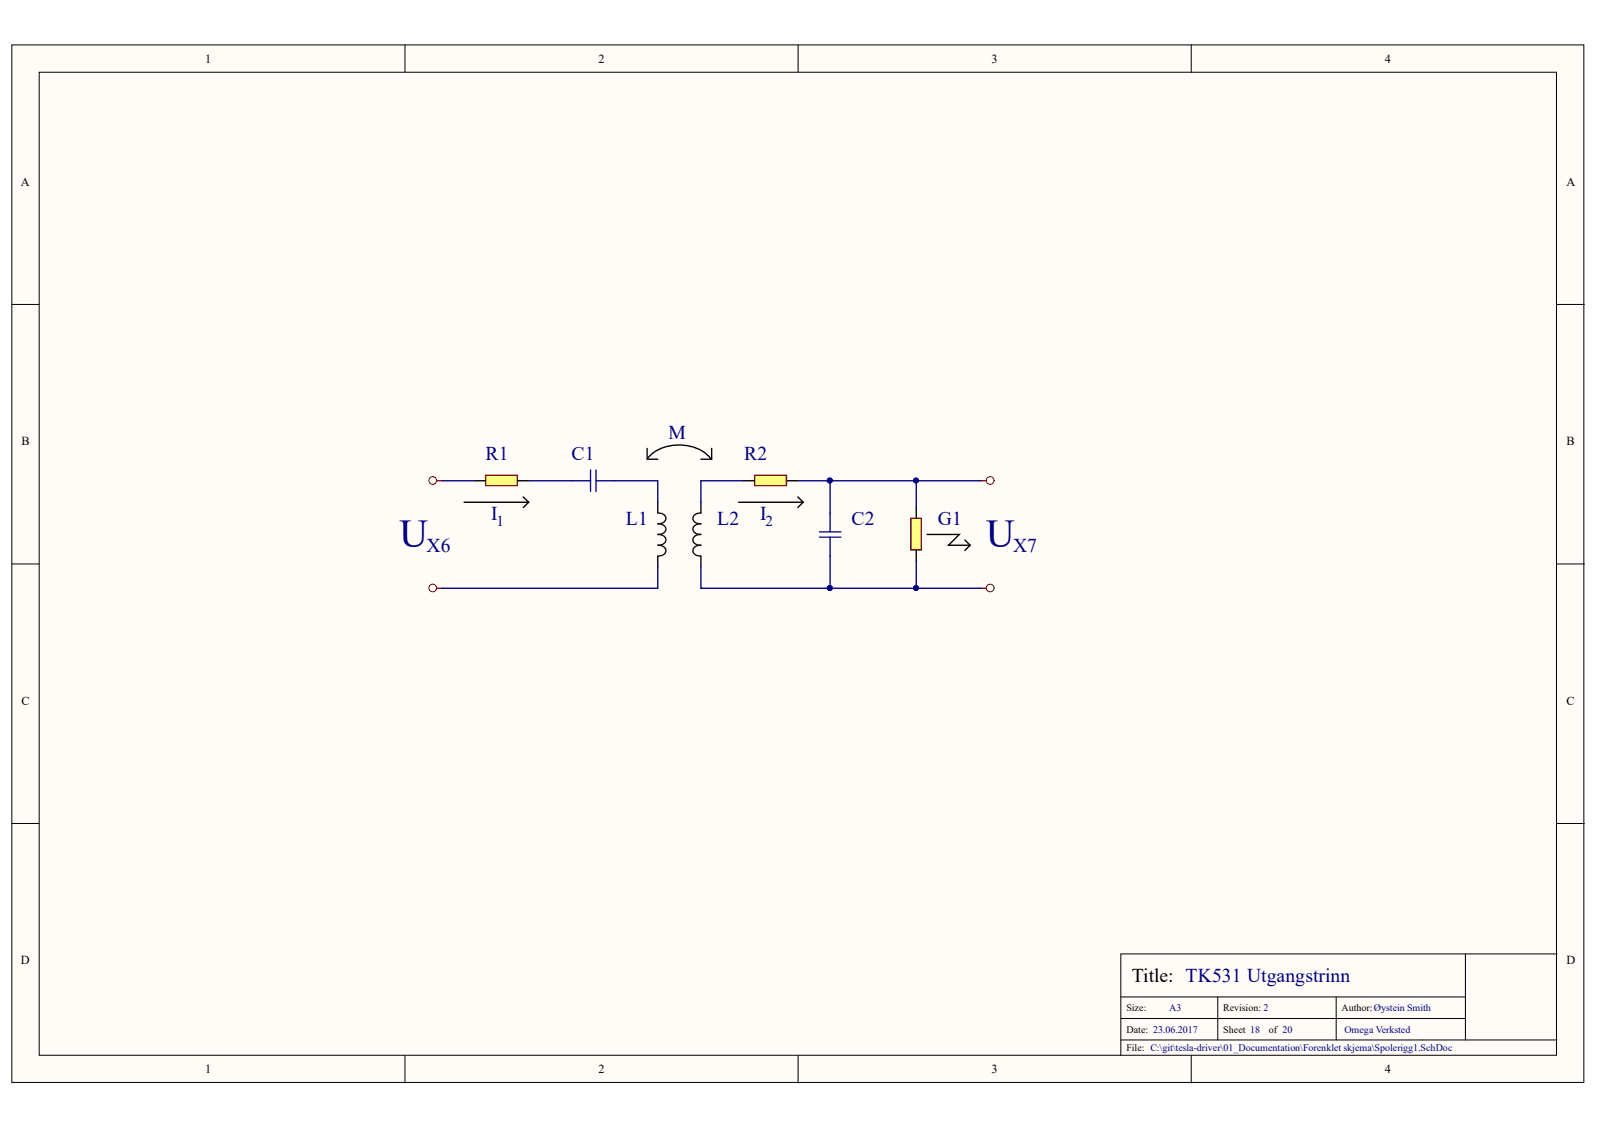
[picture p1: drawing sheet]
<svg xmlns="http://www.w3.org/2000/svg" width="297mm" height="210mm" viewBox="0 0 297 210" stroke-linecap="round" stroke-linejoin="round" font-family="sans-serif">
<g fill="#fffcf8" stroke="#000" stroke-width=".19">
<path d="M2.2 8.4h292.2v192.8h-292.2z"/>
<path d="M7.3 13.4h282v182.8h-282z"/>
</g>
<g fill="none" stroke="#000" stroke-width=".19">
<path d="M75.3 8.4v5M148.4 8.4v5M221.4 8.4v5M2.2 56.6h5.1M289.4 56.6h5.1M2.2 104.9h5.1M289.4 104.9h5.1M2.2 153.1h5.1M289.4 153.1h5.1M272.4 177.4v15.9M289.4 177.4h-81.1v18.9M75.3 196.3v5"/>
<path d="M148.4 196.3v5M208.3 185.4h64.1M208.3 193.3h81.1M208.3 189.4h64.1M221.4 196.3v5M226.4 185.4v7.9M248.4 185.4v7.9"/>
</g>
<path d="M122.3 93.4v2M122.3 103.4v2" fill="none" stroke="#000" stroke-width=".25"/>
<path d="M122.3 95.4a1.13 1.13 0 0 1 1.4 1.2l-.5 .6-.9 .2a1.13 1.13 0 0 1 1.4 1.3l-.5 .5-.9 .2a1.13 1.13 0 0 1 1.4 1.2l-.5 .6-.9 .2a1.13 1.13 0 0 1 1.4 1.2l-.5 .6-.9 .2" fill="none" stroke="#110f0a" stroke-width=".25"/>
<path d="M106.3 89.4h3.5M109.8 87.4v4M110.8 87.4v4M110.8 89.4h3.5" fill="none" stroke="#11037f" stroke-width=".25"/>
<path d="M90.3 88.4h5.9v1.9h-5.9z" fill="#ffff80" stroke="#800000" stroke-width=".25"/>
<path d="M88.3 89.4h2M96.3 89.4h2M130.3 93.4v2M130.3 103.4v2" fill="none" stroke="#000" stroke-width=".25"/>
<path d="M130.3 95.4a1.11 1.11 0 0 0-1.4 1.3l.5 .5 .9 .2a1.1 1.1 0 0 0-1.4 1.3l.5 .5 .9 .2a1.11 1.11 0 0 0-1.4 1.3l.5 .5 .9 .2a1.11 1.11 0 0 0-1.4 1.3l.5 .5 .9 .2" fill="none" stroke="#110f0a" stroke-width=".25"/>
<path d="M140.3 88.4h5.9v1.9h-5.9z" fill="#ffff80" stroke="#800000" stroke-width=".25"/>
<path d="M138.3 89.4h2M146.3 89.4h2" fill="none" stroke="#000" stroke-width=".25"/>
<path d="M152.3 99.9h4M152.3 98.9h4M154.3 95.4v3.5M154.3 99.9v3.5" fill="none" stroke="#11037f" stroke-width=".25"/>
<path d="M169.3 96.4h1.9v5.9h-1.9z" fill="#ffff80" stroke="#800000" stroke-width=".25"/>
<g fill="none" stroke="#000" stroke-width=".25">
<path d="M86.3 93.4h12M97.3 92.4l1 1M98.3 93.4l-1 1M120.3 83.4v2h2M120.3 85.3a7.9 7.9 0 0 1 9-2 5.9 5.9 0 0 1 2.8 2M132.3 83.4v2h-2M137.3 93.4h12M148.3 92.4l1 1M149.3 93.4l-1 1M170.3 94.4v2M172.3 99.4h6l-2 2h4M170.3 102.4v2"/>
<path d="M179.3 100.4l1 1M180.3 101.4l-1 1"/>
</g>
<g fill="none" stroke="#800000" stroke-width=".19">
<circle cx="80.4" cy="89.3" r=".71"/>
<circle cx="184.1" cy="89.3" r=".72"/>
<circle cx="80.4" cy="109.3" r=".71"/>
<circle cx="184.1" cy="109.3" r=".72"/>
</g>
<path d="M81.3 89.4h1M182.3 89.4h1.1M81.3 109.4h1M182.3 109.4h1.1" fill="none" stroke="#800000" stroke-width=".25"/>
<path d="M82.3 89.4h6M98.3 89.4h8M114.3 89.4h8v4M138.3 89.4h-8v4M148.3 89.4h6v6M154.3 89.4h16v5M170.3 89.4h12M122.3 105.4v4h-40M154.3 103.4v6h-24v-4M170.3 104.4v5h-16M170.3 109.4h12" fill="none" stroke="#000080" stroke-width=".25"/>
<g fill="#000080" stroke="#000080" stroke-width=".19">
<circle cx="154.2" cy="89.3" r=".46"/>
<circle cx="154.2" cy="109.3" r=".46"/>
<circle cx="170.3" cy="89.3" r=".46"/>
<circle cx="170.3" cy="109.3" r=".46"/>
</g>
<g font-size="7.4" fill="#000080">
<text x="74.3" y="101.8">U</text>
<text x="183.3" y="101.8">U</text>
</g>
<g font-size="3.6" fill="#000080">
<text x="124.3" y="81.6">M</text>
<text x="90.3" y="85.5">R1</text>
<text x="106.3" y="85.5">C1</text>
<text x="138.3" y="85.5">R2</text>
<text x="91.3" y="96.6">I</text>
<text x="116.3" y="97.5">L1</text>
<text x="133.3" y="97.5">L2</text>
<text x="141.3" y="96.6">I</text>
<text x="158.3" y="97.5">C2</text>
<text x="174.3" y="97.5">G1</text>
<text x="79.3" y="102.5">X6</text>
<text x="188.3" y="102.5">X7</text>
</g>
<text font-size="3.6" x="210.4" y="182.6">Title: TK531 Utgangstrinn</text>
<g font-size="2.8" fill="#000080">
<text x="92.3" y="97.8">1</text>
<text x="142.3" y="97.8">2</text>
</g>
<g font-size="2.3">
<text x="38.2" y="11.7">1</text>
<text x="111.2" y="11.7">2</text>
<text x="184.3" y="11.7">3</text>
<text x="257.4" y="11.7">4</text>
<text x="3.9" y="34.5">A</text>
<text x="291.2" y="34.5">A</text>
<text x="4" y="82.8">B</text>
<text x="291.2" y="82.8">B</text>
<text x="4" y="131">C</text>
<text x="291.2" y="131">C</text>
<text x="3.9" y="179.3">D</text>
<text x="291.2" y="179.3">D</text>
<text x="38.2" y="199.6">1</text>
<text x="111.2" y="199.6">2</text>
<text x="184.3" y="199.6">3</text>
<text x="257.4" y="199.6">4</text>
</g>
<g font-size="1.9">
<text x="209.4" y="188">Size:</text>
<text x="209.4" y="192">Date: 23.06.2017</text>
<text x="227.4" y="188">Revision: 2</text>
<text x="227.4" y="192">Sheet 18</text>
<text x="235.8" y="192">of 20</text>
<text x="249.4" y="188">Author:Øystein Smith</text>
<text x="209.4" y="195.4">File: C:\git\tesla-driver\01_Documentation\Forenklet skjema\Spolerigg1.SchDoc</text>
</g>
<g font-size="1.9" fill="#000080">
<text x="217.3" y="188">A3</text>
<text x="249.9" y="192">Omega Verksted</text>
</g>
</svg>
